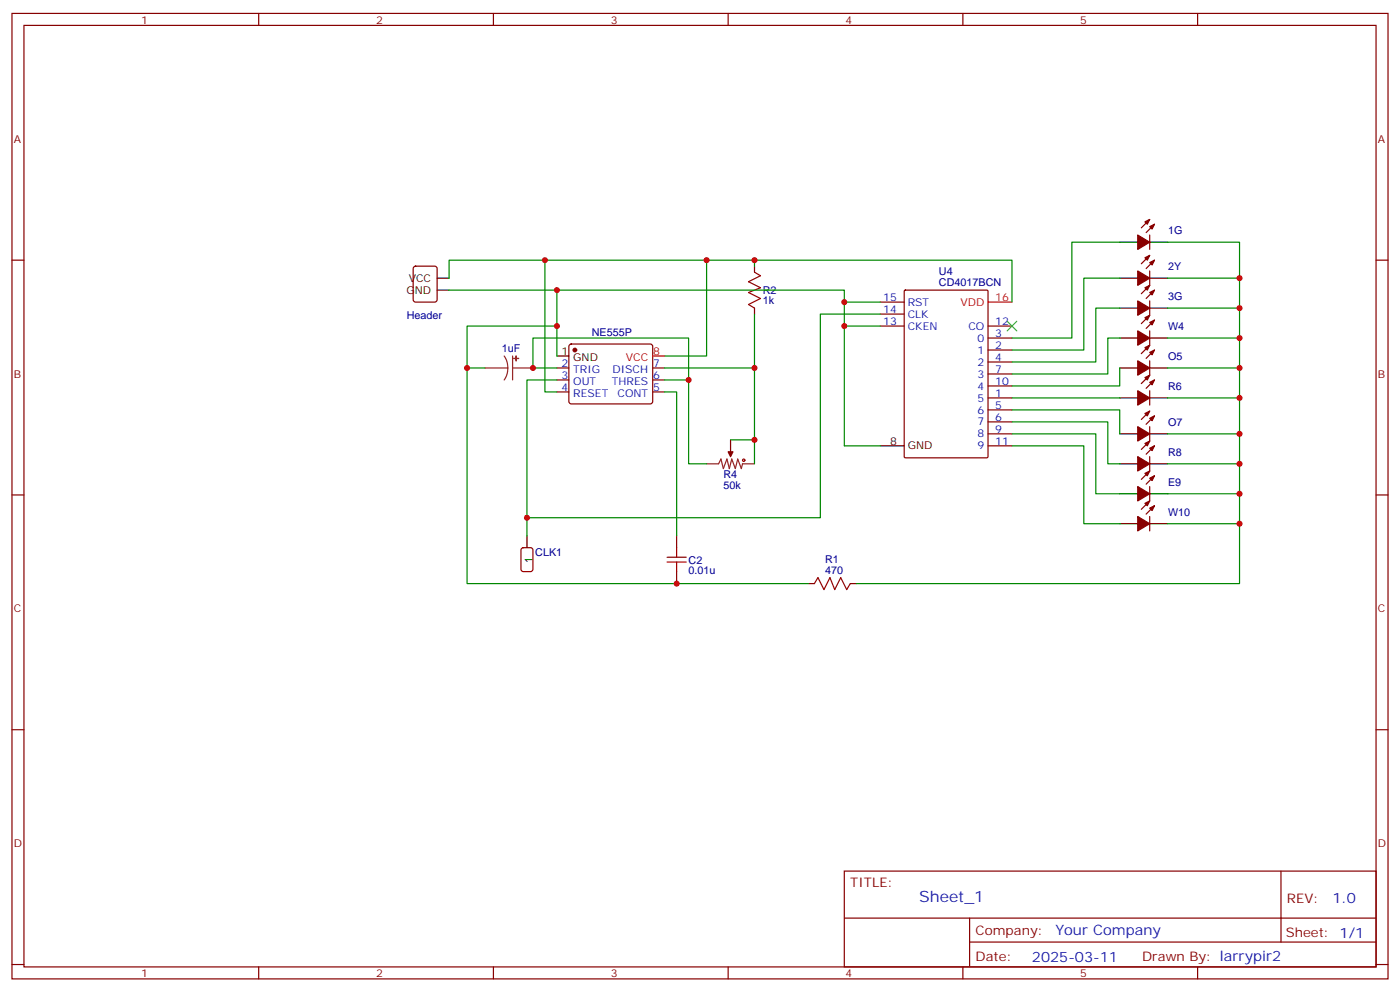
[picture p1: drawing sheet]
<svg xmlns="http://www.w3.org/2000/svg" width="412mm" height="292mm" viewBox="0 0 412 292" stroke-linecap="round" stroke-linejoin="round" font-family="sans-serif">
<g fill="none" stroke="#870000" stroke-width=".35">
<path d="M3.5 4h405.4v284.3h-405.4zM7.1 7.5h398.2v277.3h-398.2zM76.2 4v3.5M145.3 4v3.5M214.5 4v3.5M283.6 4v3.5M352.8 4v3.5M3.5 76.6h3.6M121.9 78.6l.5-.2h5.7l.6 .4 .1 9.5-.5 .6-5.9 .1-.6-.5-.1-9.4zM222.2 78.4v1.8M338.7 69.2v4.2M338.7 79.8v4.2l-2.5 2.5"/>
<path d="M338.7 64.6l-2.5 2.5M338.7 75.2l-2.5 2.5M340.1 66l-2.5 2.5M340.1 76.6l-2.5 2.5M405.3 76.6h3.6M222.2 90.7v1.8M259.3 96h7M259.3 89h7M259.3 92.5h7M266.4 85.6l.3-.2h24l.3 .2v48.9l-.1 .3h-24.2l-.3-.2zM291 99.6h7.1M291 96h7.1"/>
<path d="M338.7 88.6v4.3l-2.5 2.4M338.7 97.4v4.3l-2.5 2.4M340.1 94.3l-2.5 2.4M340.1 85.4l-2.5 2.5M164 108.4h3.6M164 111.9h3.6M164 115.4h3.6M167.8 101.5l.5-.2h23.3l.5 .2 .2 .5-.1 16.5-.6 .5-23.6-.1-.4-.6v-16.3zM192.3 108.4h3.5M192.3 111.9h3.5M192.3 115.4h3.5M291 117.2h7.1"/>
<path d="M291 103.1h7.1M291 106.6h7.1M291 110.1h7.1M291 113.7h7.1M338.7 106.3v4.2l-2.5 2.5M338.7 115.1v4.2M340.1 103.1l-2.5 2.5M340.1 111.9l-2.5 2.5M215.2 129.5v3.6M291 120.7h7.1M291 124.2h7.1M291 127.8h7.1"/>
<path d="M291 131.3h7.1M338.7 125.7v4.2l-2.5 2.5M338.7 134.5v4.2l-2.5 2.5M338.7 121.1l-2.5 2.4M340.1 122.5l-2.5 2.5M340.1 131.3l-2.5 2.5M3.5 145.8h3.6M199.3 157.8v3.5M338.7 143.3v4.2l-2.5 2.5M338.7 152.1v4.3M340.1 148.9l-2.5 2.5M340.1 140.1l-2.5 2.5"/>
<path d="M405.3 145.8h3.6M199.3 168.3v3.6M238.1 171.9h1.8M250.5 171.9h1.7M3.5 214.9h3.6M405.3 214.9h3.6M248.7 256.5h156.6v28.3h-156.6zM377.3 256.6v20.8M248.7 270.4h156.5M285.6 277.4h119.6M285.6 270.4v14.1M3.5 284.1h3.6"/>
<path d="M76.2 284.8v3.5M145.3 284.8v3.5M214.5 284.8v3.5M283.6 284.8v3.5M352.8 284.8v3.5M405.3 284.1h3.6"/>
</g>
<g fill="#870000" stroke="#870000" stroke-width=".35">
<path d="M337.3 148.2l1.4-.7-.7 1.4z"/>
<path d="M338.7 149.6l1.4-.7-.7 1.5z"/>
<path d="M335.1 152.1l3.6 2.1-3.6 2.2z"/>
<path d="M337.3 93.6l1.4-.7-.7 1.4z"/>
<path d="M338.7 95l1.4-.7-.7 1.4z"/>
<path d="M335.1 97.4l3.6 2.2-3.6 2.1z"/>
<path d="M214.5 133.1h1.4l-.7 1.4z"/>
<path d="M337.3 65.3l1.4-.7-.7 1.4z"/>
<path d="M338.7 66.7l1.4-.7-.7 1.5z"/>
<path d="M335.1 69.2l3.6 2.1-3.6 2.1z"/>
<path d="M337.3 75.9l1.4-.7-.7 1.4z"/>
<path d="M338.7 77.3l1.4-.7-.7 1.4z"/>
<path d="M335.1 79.8l3.6 2.1-3.6 2.1z"/>
<path d="M337.3 84.7l1.4-.7-.7 1.4z"/>
<path d="M338.7 86.1l1.4-.7-.7 1.5z"/>
<path d="M335.1 88.6l3.6 2.1-3.6 2.2z"/>
<path d="M337.3 102.4l1.4-.7-.7 1.4z"/>
<path d="M338.7 103.8l1.4-.7-.7 1.4z"/>
<path d="M335.1 106.3l3.6 2.1-3.6 2.1z"/>
<path d="M337.3 111.2l1.4-.7-.7 1.4z"/>
<path d="M338.7 112.6l1.4-.7-.7 1.4z"/>
<path d="M335.1 115.1l3.6 2.1-3.6 2.1z"/>
<path d="M337.3 121.8l1.4-.7-.7 1.4z"/>
<path d="M338.7 123.2l1.4-.7-.7 1.4z"/>
<path d="M335.1 125.7l3.6 2.1-3.6 2.1z"/>
<path d="M337.3 130.6l1.4-.7-.7 1.4z"/>
<path d="M338.7 132l1.4-.7-.7 1.4z"/>
<path d="M335.1 134.5l3.6 2.1-3.6 2.1z"/>
<path d="M337.3 139.4l1.4-.7-.7 1.4z"/>
<path d="M338.7 140.8l1.4-.7-.7 1.4z"/>
<path d="M335.1 143.3l3.6 2.1-3.6 2.1z"/>
<circle cx="169.3" cy="103.1" r=".53"/>
</g>
<g fill="none" stroke="#000" stroke-width=".35">
<path d="M329.8 71.3h5.3M338.7 71.3h5.3M128.8 85.4h3.5M128.8 81.9h3.5M329.8 99.6h5.3M329.8 81.9h5.3M329.8 90.7h5.3M338.7 99.6h5.3M338.7 81.9h5.3M338.7 90.7h5.3M164 104.8h3.6M329.8 108.4h5.3"/>
<path d="M329.8 117.2h5.3M338.7 108.4h5.3M338.7 117.2h5.3M259.3 131.3h7M329.8 127.8h5.3M329.8 136.6h5.3M338.7 127.8h5.3M338.7 136.6h5.3M155.2 157.8v3.5M329.8 154.2h5.3M329.8 145.4h5.3M338.7 154.2h5.3"/>
<path d="M338.7 145.4h5.3"/>
</g>
<path d="M291 89h7.1M192.3 104.8h3.5" fill="none" stroke="#f00" stroke-width=".35"/>
<path d="M142.9 108.4h6.7M148.5 104.8l.8 1.7 .3 1.9M149.6 108.4l-.3 1.8-.8 1.7M151 108.4h6M151 104.8v7.1M208.1 136.6h3.6l.7-1.4 .7 2.8 1-2.8 .7 2.8 .7-2.8 1.1 2.8 .7-2.8 1.1 2.8 .3-1.4h3.5M215.2 133.1v1.4" fill="none" stroke="#8c2424" stroke-width=".35"/>
<g fill="#8c2424" stroke="#8c2424" stroke-width=".35">
<path d="M152 104.8v1.5z"/>
<path d="M151.3 105.6h1.5z"/>
</g>
<g fill="none" stroke="#a10000" stroke-width=".35">
<path d="M222.2 80.2l1.8 1-3.5 1.8 3.5 1.7-3.5 1.4 3.5 1.8-3.5 1.8 1.7 1M196.5 165.5h5.6M196.5 164.1h5.6M199.3 161.3v2.8M199.3 165.5v2.8M239.9 171.9l1-1.8 1.8 3.5 1.8-3.5 1.4 3.5 1.7-3.5 1.8 3.5 1.1-1.7"/>
<circle cx="219.1" cy="135.5" r=".35"/>
</g>
<path d="M153.7 161.5l.5-.2h2.1l.6 .4 .1 5.9-.5 .7h-2.3l-.7-.4v-5.9z" fill="none" stroke="#900" stroke-width=".35"/>
<path d="M296.7 94.6l2.8 2.8M299.5 94.6l-2.8 2.8" fill="none" stroke="#3c3" stroke-width=".35"/>
<g fill="none" stroke="#008700" stroke-width=".35">
<path d="M160.5 76.6h61.7v1.8M208.1 76.6v28.2h-12.3M222.2 76.6h75.9v12.4M329.8 71.3h-14.1v28.3h-17.6M344 71.3h21.1v100.6h-112.9M132.3 85.4h31.7v19.4M132.3 81.9v-5.3h28.2v38.8h3.5M164 85.4h84.7v45.9h10.6M164 96h-26.4v12.4M222.2 92.5v44.1M248.7 96h10.6M248.7 89h10.6"/>
<path d="M259.3 92.5h-17.6v60h-86.5M329.8 99.6h-3.5v10.5h-28.2M329.8 90.7h-7v15.9h-24.7M329.8 81.9h-10.5v21.2h-21.2M344 81.9h21.1M344 90.7h21.1M344 99.6h21.1M142.9 108.4h-5.3v63.5h100.5M164 108.4h-7v-8.8h45.8v12.3M164 111.9h-8.8v45.9M195.8 115.4h3.5v42.4M195.8 111.9h7v24.7h5.3"/>
<path d="M195.8 108.4h26.4M298.1 117.2h31.7M329.8 108.4v5.3h-31.7M344 108.4h21.1M344 117.2h21.1M215.2 129.5h7M298.1 131.3h21.2v22.9h10.5M298.1 120.7h31.7v7.1M298.1 124.2h28.2v12.4h3.5M298.1 127.8h24.7v17.6h7M344 127.8h21.1M344 136.6h21.1"/>
<path d="M344 145.4h21.1M344 154.2h21.1"/>
</g>
<g fill="#c00">
<circle cx="365.1" cy="81.9" r=".88"/>
<circle cx="365.1" cy="90.7" r=".88"/>
<circle cx="365.1" cy="99.6" r=".88"/>
<circle cx="365.1" cy="108.4" r=".88"/>
<circle cx="365.1" cy="117.2" r=".88"/>
<circle cx="365.1" cy="127.8" r=".88"/>
<circle cx="365.1" cy="136.6" r=".88"/>
<circle cx="365.1" cy="145.4" r=".88"/>
<circle cx="365.1" cy="154.2" r=".88"/>
<circle cx="164" cy="85.4" r=".88"/>
<circle cx="222.3" cy="129.5" r=".88"/>
<circle cx="222.3" cy="108.4" r=".88"/>
<circle cx="155.2" cy="152.5" r=".88"/>
<circle cx="199.3" cy="171.9" r=".88"/>
<circle cx="137.6" cy="108.4" r=".88"/>
<circle cx="164" cy="96" r=".88"/>
<circle cx="202.8" cy="111.9" r=".88"/>
<circle cx="157" cy="108.4" r=".88"/>
<circle cx="160.5" cy="76.6" r=".88"/>
<circle cx="208.1" cy="76.6" r=".88"/>
<circle cx="222.3" cy="76.6" r=".88"/>
<circle cx="248.7" cy="96" r=".88"/>
<circle cx="248.7" cy="89" r=".88"/>
</g>
<text font-size="4.6" fill="#00f" x="270.8" y="265.6">Sheet_1</text>
<g font-size="4.2" fill="#00f">
<text x="392.5" y="265.8">1.0</text>
<text x="310.9" y="275.4">Your Company</text>
<text x="304" y="283.2">2025-03-11</text>
</g>
<g font-size="3.9" fill="#800">
<text x="250.5" y="261.1">TITLE:</text>
<text x="379.1" y="265.8">REV:</text>
<text x="287.4" y="275.3">Company:</text>
<text x="378.7" y="275.9">Sheet: 1/1</text>
<text x="287.4" y="283">Date:</text>
<text x="336.4" y="283.1">Drawn By: larrypir2</text>
</g>
<g font-size="3.2" fill="#800">
<text x="41.6" y="6.9">1</text>
<text x="110.8" y="6.9">2</text>
<text x="179.9" y="6.9">3</text>
<text x="249.1" y="6.9">4</text>
<text x="318.2" y="6.9">5</text>
<text x="4.1" y="42.1">A</text>
<text x="405.9" y="42.1">A</text>
<text x="4.1" y="111.2">B</text>
<text x="405.9" y="111.2">B</text>
<text x="4.1" y="180.3">C</text>
<text x="405.9" y="180.3">C</text>
<text x="4.1" y="249.5">D</text>
<text x="405.9" y="249.5">D</text>
<text x="41.6" y="287.8">1</text>
<text x="110.8" y="287.8">2</text>
<text x="179.9" y="287.8">3</text>
<text x="249.1" y="287.8">4</text>
<text x="318.2" y="287.8">5</text>
</g>
<g font-size="3.2" fill="#000080">
<text x="344.1" y="69">1G</text>
<text x="276.6" y="81.1">U4</text>
<text x="344.1" y="79.5">2Y</text>
<text x="224.7" y="89.6">1k</text>
<text x="224.7" y="86.6">R2</text>
<text x="276.6" y="84.3">CD4017BCN</text>
<text x="344.1" y="88.4">3G</text>
<text x="119.8" y="93.8">Header</text>
<text x="174.3" y="98.9">NE555P</text>
<text x="344.1" y="97.2">W4</text>
<text x="147.8" y="103.8">1uF</text>
<text x="344.1" y="106">O5</text>
<text x="344.1" y="114.8">R6</text>
<text x="344.1" y="125.4">O7</text>
<text x="344.1" y="134.2">R8</text>
<text x="213.1" y="140.8">R4</text>
<text x="344.1" y="143">E9</text>
<text x="213.1" y="144">50k</text>
<text x="344.1" y="151.9">W10</text>
<text x="157.7" y="163.8">CLK1</text>
<text x="202.8" y="166">C2</text>
<text x="243.1" y="165.9">R1</text>
<text x="202.8" y="168.9">0.01u</text>
<text x="243.1" y="169.1">470</text>
</g>
<g font-size="3.2">
<text x="120.4" y="83">VCC</text>
<text x="119.7" y="86.5">GND</text>
<text x="165.4" y="104.5">1</text>
<text x="168.9" y="106.3">GND</text>
<text x="262.2" y="131">8</text>
<text x="267.4" y="132.4">GND</text>
<text x="156.8" y="165.9" transform="rotate(-90 156.8 165.9)">1</text>
</g>
<g font-size="3.2" fill="#00f">
<text x="260.2" y="88.6">15</text>
<text x="260.2" y="92.1">14</text>
<text x="260.2" y="95.7">13</text>
<text x="267.4" y="90">RST</text>
<text x="267.4" y="93.6">CLK</text>
<text x="293.2" y="95.7">12</text>
<text x="267.4" y="97.1">CKEN</text>
<text x="285.3" y="97.1">CO</text>
<text x="288" y="100.6">0</text>
<text x="293.2" y="99.2">3</text>
<text x="288" y="104.1">1</text>
<text x="288" y="107.7">2</text>
<text x="293.2" y="102.7">2</text>
<text x="293.2" y="106.3">4</text>
<text x="165.4" y="108">2</text>
<text x="165.4" y="111.5">3</text>
<text x="168.9" y="109.8">TRIG</text>
<text x="168.9" y="113.3">OUT</text>
<text x="180.2" y="113.3">THRES</text>
<text x="180.4" y="109.8">DISCH</text>
<text x="192.4" y="111.5">6</text>
<text x="192.4" y="108">7</text>
<text x="288" y="111.2">3</text>
<text x="293.2" y="109.8">7</text>
<text x="293.2" y="113.3">10</text>
<text x="165.4" y="115.1">4</text>
<text x="168.9" y="116.8">RESET</text>
<text x="181.9" y="116.8">CONT</text>
<text x="192.4" y="115.1">5</text>
<text x="288" y="118.3">5</text>
<text x="288" y="114.7">4</text>
<text x="293.2" y="116.8">1</text>
<text x="288" y="121.8">6</text>
<text x="288" y="125.3">7</text>
<text x="293.2" y="120.4">5</text>
<text x="293.2" y="123.9">6</text>
<text x="288" y="128.8">8</text>
<text x="293.2" y="127.4">9</text>
<text x="293.2" y="131">11</text>
<text x="288" y="132.4">9</text>
</g>
<g font-size="3.2" fill="#f00">
<text x="293.2" y="88.6">16</text>
<text x="282.9" y="90">VDD</text>
<text x="184.4" y="106.3">VCC</text>
<text x="192.4" y="104.5">8</text>
</g>
</svg>
